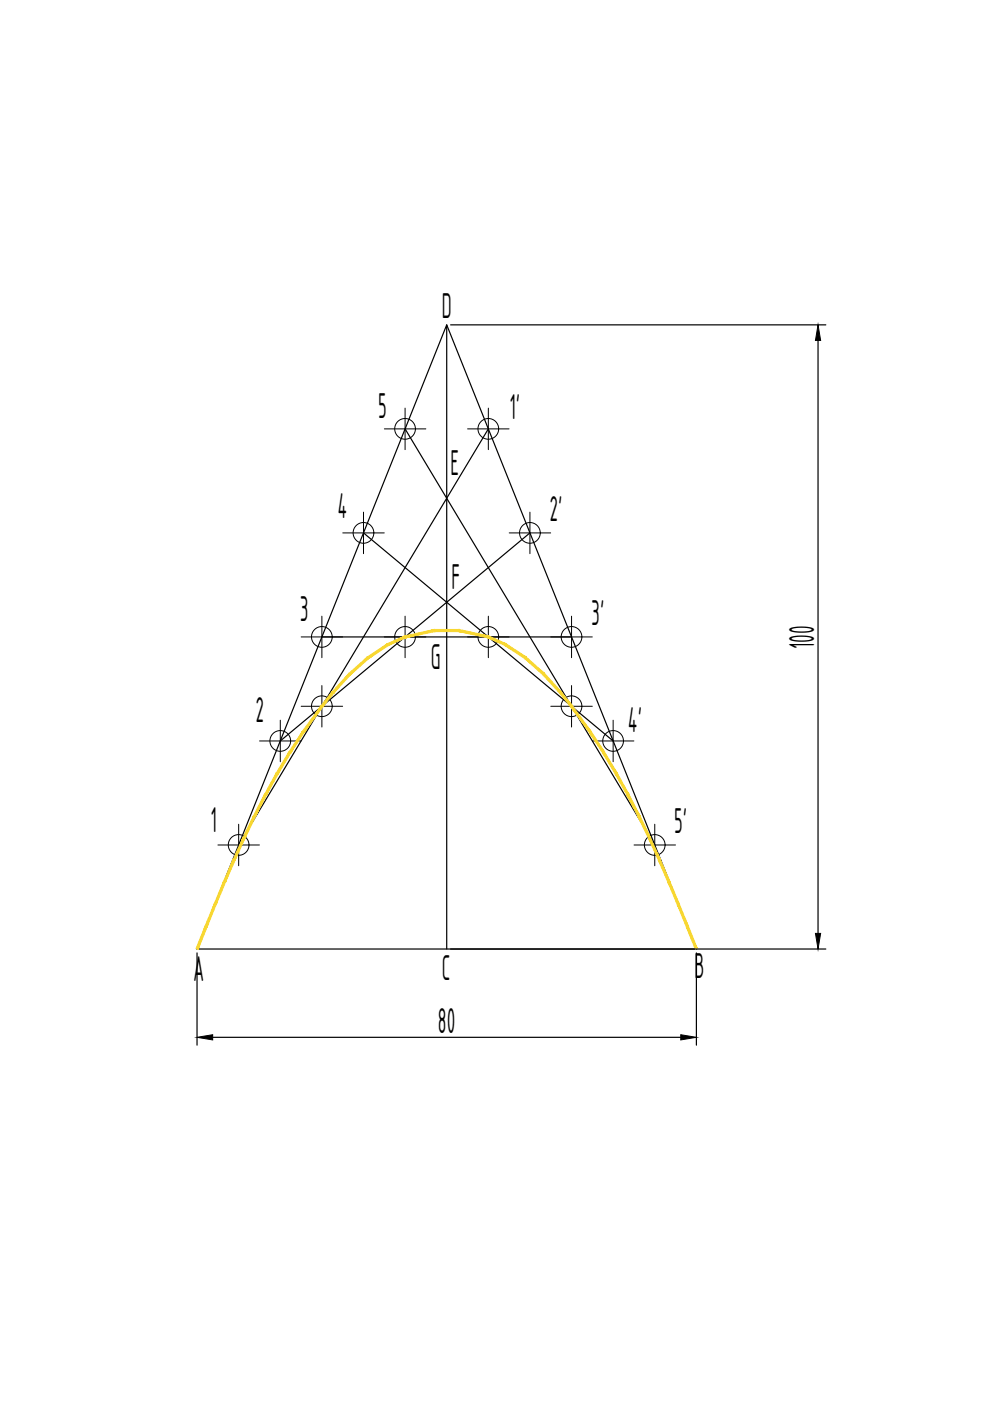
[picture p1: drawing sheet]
<svg xmlns="http://www.w3.org/2000/svg" width="210mm" height="297mm" viewBox="0 0 210 297" stroke-linecap="round" stroke-linejoin="round" font-family="sans-serif">
<!-- layer: 0 -->
<path d="M94.7 68.9l53 132.3M95.5 68.9h79.6M173.4 72.2v125.7M85.9 90.9l52.9 88.3M103.5 90.9l-52.9 88.3M77.1 113l52.9 44.1M112.4 113l-53 44.1M68.2 135h53M41.8 202v19.6M45.1 219.9h99.2M94.7 201.2v-132.3l-52.9 132.3h133.3M147.7 202v19.6" fill="none" stroke="#000" stroke-width=".25"/>
<g fill="none" stroke="#000" stroke-width=".21">
<path d="M81.5 90.9h8.8M85.9 86.5v8.8M99.1 90.9h8.8M103.5 86.5v8.8M72.7 113h8.8M77.1 108.6v8.8M108 113h8.8M112.4 108.6v8.8M63.9 135h8.7M68.2 130.6v8.8M81.5 135h8.8M85.9 130.6v8.8"/>
<path d="M99.1 135h8.8M103.5 130.6v8.8M116.8 135h8.8M121.2 130.6v8.8M55 157.1h8.8M59.4 152.7v8.8M63.9 149.7h8.7M68.2 145.4v8.7M116.8 149.7h8.8M121.2 145.4v8.7M125.6 157.1h8.8M130 152.7v8.8"/>
<path d="M46.2 179.2h8.8M50.6 174.8v8.8M134.4 179.2h8.8M138.8 174.8v8.8"/>
<circle cx="85.9" cy="90.9" r="2.2"/>
<circle cx="103.5" cy="90.9" r="2.2"/>
<circle cx="77.1" cy="113" r="2.2"/>
<circle cx="112.4" cy="113" r="2.2"/>
<circle cx="68.2" cy="135" r="2.2"/>
<circle cx="85.9" cy="135" r="2.2"/>
<circle cx="103.5" cy="135" r="2.2"/>
<circle cx="121.2" cy="135" r="2.2"/>
<circle cx="59.4" cy="157.1" r="2.2"/>
<circle cx="68.2" cy="149.7" r="2.2"/>
<circle cx="121.2" cy="149.7" r="2.2"/>
<circle cx="130" cy="157.1" r="2.2"/>
<circle cx="50.6" cy="179.1" r="2.2"/>
<circle cx="138.8" cy="179.1" r="2.2"/>
</g>
<g fill="#f8d731" stroke="#f8d731" stroke-width=".21">
<path d="M43.5 196.4l-1.9 4.7 .4 .2zM43.5 196.4l.4 .2-1.9 4.7zM45.4 191.6l-1.9 4.8 .4 .2zM45.4 191.6l.4 .2-1.9 4.8z"/>
<path d="M47.4 186.9l-2 4.7 .4 .2zM47.4 186.9l.4 .2-2 4.7zM49.4 182.2l-2 4.7 .4 .2zM49.4 182.2l.4 .2-2 4.7zM51.5 177.6l-2.1 4.6 .4 .2zM51.5 177.6l.4 .2-2.1 4.6zM53.7 173l-2.2 4.6 .4 .2zM53.7 173l.5 .2-2.3 4.6zM56.1 168.4l-2.4 4.6 .5 .2zM56.1 168.4l.4 .2-2.3 4.6zM58.6 163.9l-2.5 4.5 .4 .2zM58.6 163.9l.4 .2-2.5 4.5zM61.2 159.5l-2.6 4.4 .4 .2zM61.2 159.5l.4 .2-2.6 4.4zM64.1 155.1l-2.9 4.4 .4 .2zM64.1 155.1l.4 .3-2.9 4.3zM68.1 149.6l-4 5.5 .4 .3zM68.1 149.6l.3 .3-3.9 5.5zM70.4 146.7l-2.3 2.9 .3 .3zM70.4 146.7l.4 .3-2.4 2.9zM74 142.8l-3.6 3.9 .4 .3zM74 142.8l.3 .3-3.5 3.9zM74 142.8l.3 .3 3.6-3.8zM77.9 139.3l.2 .4-3.8 3.4zM77.9 139.3l.2 .4 4.1-3.2zM78.1 139.7l4.1-3.2 .2 .4zM82.2 136.5l.2 .4 3.4-2.1zM82.4 136.9l3.4-2.1 .2 .5zM85.8 134.8l.2 .5 6.1-1.8zM86 135.3l6.1-1.8v.4zM92.1 133.5v.4l5.3-.4zM92.1 133.9l5.3-.4-.1 .4zM97.4 133.5l-.1 .4 6.3 .9zM97.3 133.9l6.3 .9-.1 .5zM103.6 134.8l-.1 .5 3.8 1.2zM103.5 135.3l3.8 1.2-.3 .4zM107.3 136.5l-.3 .4 4.6 2.4zM107 136.9l4.6 2.4-.3 .4zM111.6 139.3l-.3 .4 4.2 3.1zM111.3 139.7l4.2 3.1-.4 .3zM115.5 142.8l-.4 .3 3.9 3.6zM115.1 143.1l3.9 3.6-.3 .3zM118.7 147l2.7 2.6-2.4-2.9zM118.7 147l2.7 2.6-.4 .3zM121 149.9l4.4 5.2-4-5.5zM121 149.9l4.4 5.2-.4 .3zM125 155.4l3.2 4.1-2.8-4.4zM125 155.4l3.2 4.1-.4 .2zM127.8 159.7l3.1 4.2-2.7-4.4zM127.8 159.7l3.1 4.2-.4 .2zM130.5 164.1l2.8 4.3-2.4-4.5zM130.5 164.1l2.8 4.3-.4 .2zM132.9 168.6l2.8 4.4-2.4-4.6zM132.9 168.6l2.8 4.4-.4 .2zM135.3 173.2l2.6 4.4-2.2-4.6zM135.3 173.2l2.6 4.4-.4 .2zM137.5 177.8l2.5 4.4-2.1-4.6zM137.5 177.8l2.5 4.4-.4 .2zM139.6 182.4l2.5 4.5-2.1-4.7zM139.6 182.4l2.5 4.5-.5 .2zM141.6 187.1l2.4 4.5-1.9-4.7zM141.6 187.1l2.4 4.5-.4 .2z"/>
<path d="M143.6 191.8l2.4 4.6-2-4.8zM143.6 191.8l2.4 4.6-.5 .2zM145.5 196.6l2.4 4.5-1.9-4.7zM145.5 196.6l2.4 4.5-.5 .2z"/>
</g>
<path d="M173.4 68.9l.6 3.3h-1.1zM172.9 197.9h1.1l-.6 3.3zM41.8 219.9l3.3-.5v1.1zM144.3 219.4l3.4 .5-3.4 .6z" fill="#000" stroke="#000" stroke-width=".21"/>
<g font-size="8.2">
<text x="93.7" y="67.4">D</text>
<text x="80.2" y="88.6">5</text>
<text x="108" y="88.8">1'</text>
<text x="95.5" y="100.7">E</text>
<text x="71.5" y="109.8">4</text>
<text x="116.5" y="110.5">2'</text>
<text x="95.7" y="124.8">F</text>
<text x="63.6" y="131.7">3</text>
<text x="125.4" y="132.6">3'</text>
<text x="172.6" y="137.6" transform="rotate(-90 172.6 137.6)">100</text>
<text x="91.4" y="141.9">G</text>
<text x="54.2" y="153.1">2</text>
<text x="133.1" y="155.1">4'</text>
<text x="44.6" y="176.3">1</text>
<text x="142.9" y="176.6">5'</text>
<text x="41" y="208">A</text>
<text x="93.7" y="207.8">C</text>
<text x="147.3" y="207.3">B</text>
<text x="92.9" y="219.1">80</text>
</g>
</svg>
